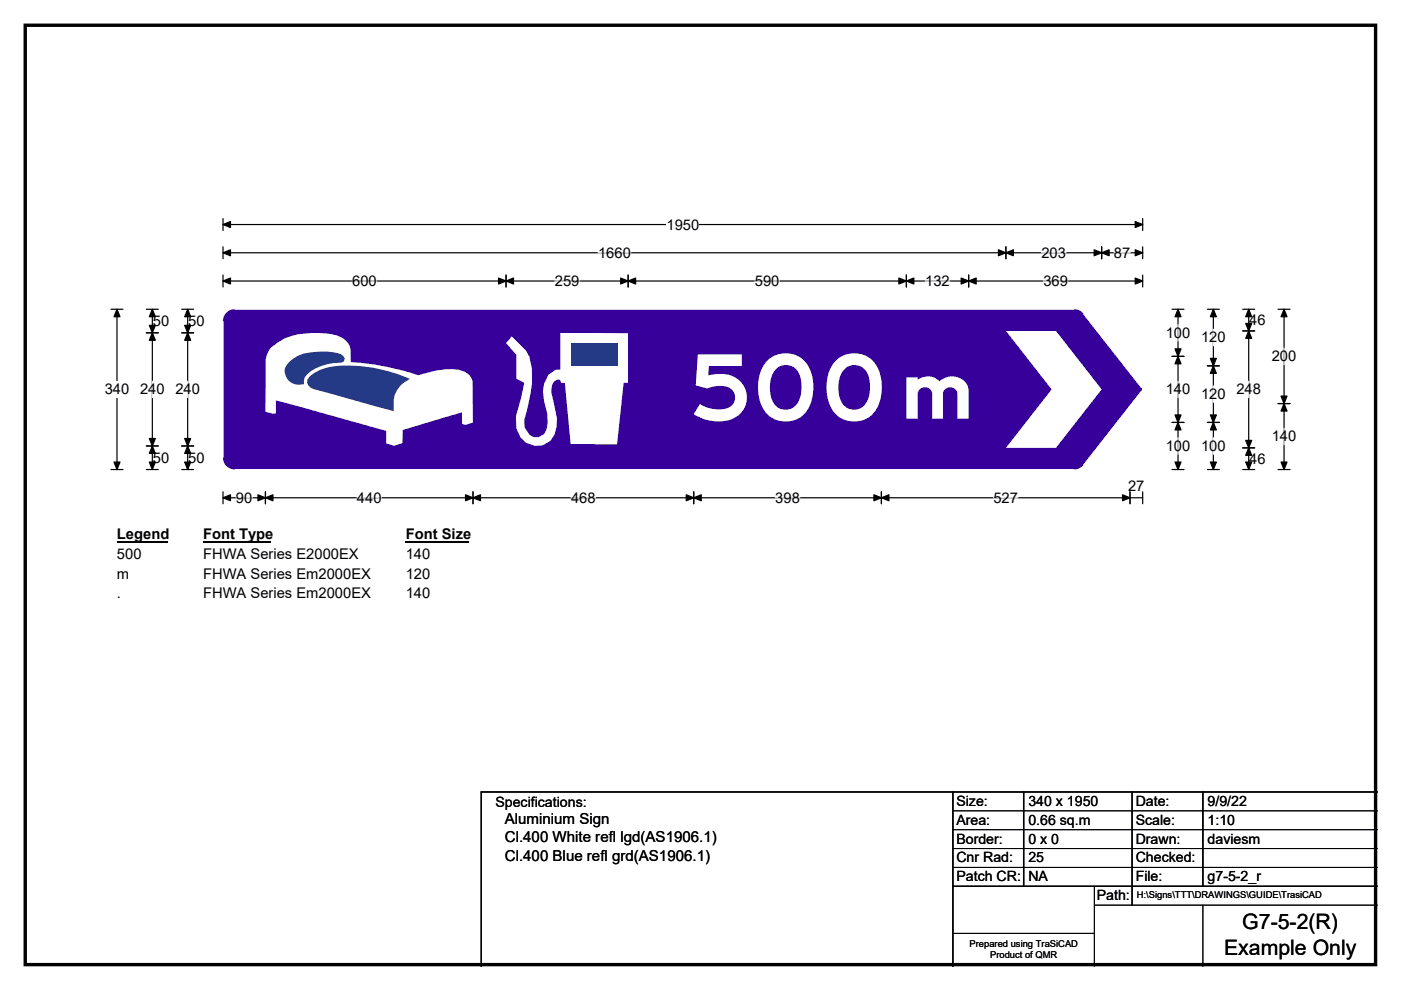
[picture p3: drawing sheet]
<svg xmlns="http://www.w3.org/2000/svg" width="297mm" height="210mm" viewBox="0 0 297 210" stroke-linecap="round" stroke-linejoin="round" font-family="sans-serif">
<path d="M5.4 5.4h286.3v199.2h-286.3z" fill="none" stroke="#000" stroke-width=".72"/>
<path d="M47.3 47.6h195M47.3 46.4v2.5M242.3 46.4v2.5" fill="none" stroke="#000" stroke-width=".25"/>
<path d="M47.3 47.6l1.6-.6v1.3zM240.7 47l1.6 .6-1.6 .7z" fill="#000" stroke="#000" stroke-width=".25"/>
<path d="M141.3 45.9h6.9v3.5h-6.9z" fill="#fff"/>
<g fill="none" stroke="#000" stroke-width=".25">
<path d="M47.3 53.6h195M47.3 52.3v2.6M47.3 58.3v2.6M47.3 59.6h195M107.3 58.3v2.6M133.2 58.3v2.6M192.2 58.3v2.6M205.4 58.3v2.6M213.3 52.3v2.6M233.6 52.3v2.6M242.3 52.3v2.6M242.3 58.3v2.6"/>
<path d="M23.5 65.6h2.6M24.8 65.6v34M23.5 99.6h2.6M47.3 104.3v2.5M47.3 105.6h195M56.3 104.3v2.5M100.3 104.3v2.5M147.1 104.3v2.5M186.9 104.3v2.5M239.6 104.3v2.5M242.3 104.3v2.5"/>
</g>
<g fill="#000" stroke="#000" stroke-width=".25">
<path d="M47.3 53.6l1.6-.6v1.3zM47.3 59.6l1.6-.6v1.2zM107.3 59.6l1.6-.6v1.2zM105.7 59l1.6 .6-1.6 .6zM131.6 59l1.6 .6-1.6 .6zM133.2 59.6l1.6-.6v1.2zM190.6 59l1.6 .6-1.6 .6zM192.2 59.6l1.6-.6v1.2zM203.8 59l1.6 .6-1.6 .6zM205.4 59.6l1.6-.6v1.2zM213.3 53.6l1.6-.6v1.3zM211.7 53l1.6 .6-1.6 .7z"/>
<path d="M232 53l1.6 .6-1.6 .7zM233.6 53.6l1.6-.6v1.3zM240.7 53l1.6 .6-1.6 .7zM240.7 59l1.6 .6-1.6 .6zM24.8 65.6l.6 1.6h-1.2zM24.2 98h1.2l-.6 1.6zM47.3 105.6l1.6-.7v1.3zM56.3 105.6l1.6-.7v1.3zM54.7 104.9l1.6 .7-1.6 .6zM98.7 104.9l1.6 .7-1.6 .6zM100.3 105.6l1.6-.7v1.3zM145.5 104.9l1.6 .7-1.6 .6z"/>
<path d="M147.1 105.6l1.6-.7v1.3zM185.3 104.9l1.6 .7-1.6 .6zM186.9 105.6l1.6-.7v1.3zM238 104.9l1.6 .7-1.6 .6z"/>
</g>
<g fill="none" stroke="#fff" stroke-width=".25">
<path d="M74.7 59.6h5.2M117.6 59.6h5.2M126.8 53.6h6.9M160.1 59.6h5.2M196.2 59.6h5.2M220.8 53.6h5.2M221.2 59.6h5.2M236.2 53.6h3.4M50 105.6h3.5M75.7 105.6h5.2M121.1 105.6h5.2M164.4 105.6h5.2"/>
<path d="M210.6 105.6h5.2"/>
</g>
<path d="M22.2 80.9h5.2v3.4h-5.2z" fill="#fff"/>
<g fill="none" stroke="#000" stroke-width=".25">
<path d="M31 70.6h2.6M31 65.6h2.6M32.3 65.6v34M38.5 70.6h2.6M38.5 65.6h2.6M39.8 65.6v34M248.5 65.6h2.5M248.5 75.6h2.5M249.8 65.6v34M256 65.6h2.5M256 77.6h2.5M257.3 65.6v34"/>
<path d="M263.5 65.6h2.5M263.5 70.2h2.5M264.7 65.6v34M271 65.6h2.5M272.2 65.6v34M31 94.6h2.6M31 99.6h2.6M38.5 94.6h2.6M38.5 99.6h2.6M248.5 99.6h2.5M248.5 89.6h2.5M256 99.6h2.5"/>
<path d="M256 89.6h2.5M263.5 99.6h2.5M263.5 95h2.5M271 99.6h2.5M271 85.6h2.5"/>
</g>
<g fill="#000" stroke="#000" stroke-width=".25">
<path d="M32.3 70.6l.6 1.6h-1.2zM32.3 65.6l.6 1.6h-1.2zM31.7 69h1.2l-.6 1.6zM39.8 70.6l.6 1.6h-1.2zM39.8 65.6l.6 1.6h-1.2zM39.2 69h1.2l-.6 1.6zM249.8 75.6l.6 1.6h-1.3zM249.8 65.6l.6 1.6h-1.3zM249.1 74h1.3l-.6 1.6zM257.3 77.6l.6 1.6h-1.3zM257.3 65.6l.6 1.6h-1.3zM256.6 76h1.3l-.6 1.6z"/>
<path d="M264.7 70.2l.7 1.6h-1.3zM264.7 65.6l.7 1.6h-1.3zM264.1 68.6h1.3l-.7 1.6zM272.2 65.6l.7 1.6h-1.3zM31.7 93h1.2l-.6 1.6zM32.3 94.6l.6 1.6h-1.2zM31.7 98h1.2l-.6 1.6zM39.2 93h1.2l-.6 1.6zM39.8 94.6l.6 1.6h-1.2zM39.2 98h1.2l-.6 1.6zM249.1 88h1.3l-.6 1.6zM249.8 89.6l.6 1.6h-1.3z"/>
<path d="M249.1 98h1.3l-.6 1.6zM256.6 88h1.3l-.6 1.6zM257.3 89.6l.6 1.6h-1.3zM256.6 98h1.3l-.6 1.6zM264.1 93.4h1.3l-.7 1.6zM264.7 95l.7 1.6h-1.3zM264.1 98h1.3l-.7 1.6zM272.2 85.6l.7 1.6h-1.3zM271.6 98h1.3l-.7 1.6zM271.6 84h1.3l-.7 1.6z"/>
</g>
<path d="M249.8 68.8v3.5M257.3 69.8v3.5M272.2 73.9v3.4M32.3 80.9v3.4M39.8 80.9v3.4M249.8 80.9v3.4M249.8 92.8v3.6M257.3 81.9v3.4M257.3 92.8v3.6M264.7 80.9v3.4M272.2 90.8v3.5" fill="none" stroke="#fff" stroke-width=".25"/>
<path d="M24.8 111.6h10.8v3.5h-10.8z" fill="#fff"/>
<path d="M24.8 114.9h10.8" fill="none" stroke="#000" stroke-width=".32"/>
<path d="M43 111.6h14.5v3.5h-14.5z" fill="#fff"/>
<path d="M43 114.9h14.5" fill="none" stroke="#000" stroke-width=".32"/>
<path d="M86 111.6h13.5v3.5h-13.5z" fill="#fff"/>
<path d="M86 114.9h13.5" fill="none" stroke="#000" stroke-width=".32"/>
<g fill="#fff">
<path d="M24.8 115.8h5.2v3.5h-5.2z"/>
<path d="M43 115.8h32.9v3.5h-32.9z"/>
<path d="M86 115.8h5.2v3.5h-5.2z"/>
<path d="M24.8 120h2.6v3.4h-2.6z"/>
<path d="M43 120h35.5v3.4h-35.5z"/>
<path d="M86 120h5.2v3.4h-5.2z"/>
<path d="M24.8 124.1h.9v3.5h-.9z"/>
<path d="M43 124.1h35.5v3.5h-35.5z"/>
<path d="M86 124.1h5.2v3.5h-5.2z"/>
</g>
<g fill="#37009b">
<path d="M47.3 68.1l2.5-2.5h178l1.9 .9 12.3 15.8v.6l-12.3 15.7-1.9 1h-178l-2.5-2.5z" fill-rule="evenodd"/>
<circle cx="49.8" cy="68.1" r="2.5"/>
<circle cx="49.8" cy="97.1" r="2.5"/>
<circle cx="227.7" cy="97.1" r="2.5"/>
<circle cx="241.6" cy="82.6" r=".5"/>
<circle cx="227.7" cy="68.1" r="2.5"/>
</g>
<g fill="#fff">
<path d="M49.8 65.6h178z"/>
<path d="M47.3 68.1v29z"/>
<path d="M49.8 99.6h178z"/>
<path d="M242.1 82.9l-12.4 15.8z"/>
<path d="M229.7 66.5l12.4 15.8z"/>
<path d="M213.3 70.2h10.6l9.7 12.4-9.7 12.4h-10.6l9.7-12.4z" fill-rule="evenodd"/>
<path d="M57.4 73.8a11.3 11.3 0 0 1 7.6-3.1 14.9 14.9 0 0 1 7.5 .9 3.5 3.5 0 0 1 1.8 2.5l.1 2.7a54.8 54.8 0 0 1 14.2 2.8l3.2-.8a10.9 10.9 0 0 1 6.9 .2l.7 .5 .5 .6 .3 .8 .1 8.7-1.6 .5-.7-.2v-2.4l-4.6 1.3-8 2.4-.1 2.8-1.8 .6-1.6-.5v-2.7l-18.8-5.3-4.6-1.2v2.8l-.4 .1-1.8-.5v-11.1a5.2 5.2 0 0 1 1.1-2.4z" fill-rule="evenodd"/>
</g>
<g fill="#253a86">
<path d="M61.3 76.8a7.9 7.9 0 0 1 5.6-2.2 12.5 12.5 0 0 1 5.4 .5l.5 .4 .3 .5-.2 .7-.6 .2a10.8 10.8 0 0 0-7.3 2.6l-.4 .6-.2 .7 .1 .7a3.1 3.1 0 0 1-4.1-3.4z" fill-rule="evenodd"/>
<path d="M65.5 80a10.9 10.9 0 0 1 8.2-2.5l1 .1a32 32 0 0 1 12.2 2.7 6 6 0 0 0-3.4 6.9l-17.1-4.7a1.55 1.55 0 0 1-.9-2.5z" fill-rule="evenodd"/>
</g>
<path d="M108.5 71.3l3 3 .7 1.4 .6 2.5a30.8 30.8 0 0 1-1.7 10.9l.1 1.6 1 1.5 .9 .5h1.1l1.2-.6 .5-1.1 .2-1.4-.1-2-.6-2.5-.3-2.1 .3-1.6 .8-1.9 1.6-1.1h1v-7.8l14.4 .1v10.5h-1l-1.4 13.1-9.8-.1-1.2-13h-.8l-.3-.6a1.53 1.53 0 0 0-1.7 1.4l-.1 1.1 1.2 5.6-.1 1.9a4.2 4.2 0 0 1-3 3.9 4.2 4.2 0 0 1-4.6-1.7l-.9-2-.1-2.5 1.1-3.9 .6-3.2-1.6-.9v-5.1l-2.2-2.4z" fill-rule="evenodd" fill="#fff"/>
<path d="M121.1 72.8h9.8v4.8h-9.8z" fill="#253a86"/>
<path d="M202 168v37M217 168v20M240 168v24M255 168v20M292 168h-190v37M202 188h90" fill="none" stroke="#000" stroke-width=".3"/>
<path d="M202 172h90M202 176h90M202 180h90M202 184h90M202 198h30M232 192h60M232 188v17M255 192v13" fill="none" stroke="#000" stroke-width=".21"/>
<text font-size="19.4" fill="#fff" x="146.1" y="89.2">500</text>
<text font-size="16.7" fill="#fff" x="189.8" y="88.8">m</text>
<g font-size="4.5">
<text x="263.4" y="197.1">G7-5-2(R)</text>
<text x="259.5" y="202.5">Example Only</text>
</g>
<g font-size="3.2">
<text x="107" y="178.7">Cl.400 White refl lgd(AS1906.1)</text>
<text x="107" y="174.9">Aluminium Sign</text>
<text x="107" y="182.5">Cl.400 Blue refl grd(AS1906.1)</text>
</g>
<g font-size="3.1">
<text x="141.3" y="48.7">1950</text>
<text x="126.8" y="54.7">1660</text>
<text x="220.8" y="54.7">203</text>
<text x="236.2" y="54.7">87</text>
<text x="74.7" y="60.7">600</text>
<text x="117.6" y="60.7">259</text>
<text x="160.1" y="60.7">590</text>
<text x="196.2" y="60.7">132</text>
<text x="221.2" y="60.7">369</text>
<text x="32.4" y="69.1">50</text>
<text x="39.9" y="69.1">50</text>
<text x="247.2" y="71.6">100</text>
<text x="264.9" y="68.9">46</text>
<text x="254.7" y="72.6">120</text>
<text x="269.6" y="76.6">200</text>
<text x="22.2" y="83.7">340</text>
<text x="29.7" y="83.7">240</text>
<text x="37.2" y="83.7">240</text>
<text x="247.2" y="83.7">140</text>
<text x="262.1" y="83.7">248</text>
<text x="254.7" y="84.6">120</text>
<text x="247.2" y="95.6">100</text>
<text x="254.7" y="95.6">100</text>
<text x="269.6" y="93.6">140</text>
<text x="32.4" y="98.1">50</text>
<text x="39.9" y="98.1">50</text>
<text x="264.9" y="98.3">46</text>
<text x="50" y="106.6">90</text>
<text x="75.7" y="106.6">440</text>
<text x="121.1" y="106.6">468</text>
<text x="164.4" y="106.6">398</text>
<text x="210.6" y="106.6">527</text>
<text x="239.2" y="104.2">27</text>
<text x="24.8" y="114.4">Legend</text>
<text x="24.8" y="118.6">500</text>
<text x="43" y="114.4">Font Type</text>
<text x="43" y="118.6">FHWA Series E2000EX</text>
<text x="86" y="114.4">Font Size</text>
<text x="86" y="118.6">140</text>
<text x="24.8" y="122.7">m</text>
<text x="43" y="122.7">FHWA Series Em2000EX</text>
<text x="86" y="122.7">120</text>
<text x="24.8" y="126.9">.</text>
<text x="43" y="126.9">FHWA Series Em2000EX</text>
<text x="86" y="126.9">140</text>
</g>
<g font-size="3">
<text x="105" y="171.2">Specifications:</text>
<text x="202.8" y="170.9">Size:</text>
<text x="218" y="170.9">340 x 1950</text>
<text x="240.8" y="170.9">Date:</text>
<text x="256" y="170.9">9/9/22</text>
<text x="202.8" y="174.9">Area:</text>
<text x="202.8" y="178.9">Border:</text>
<text x="218" y="174.9">0.66 sq.m</text>
<text x="218" y="178.9">0 x 0</text>
<text x="240.8" y="174.9">Scale:</text>
<text x="240.8" y="178.9">Drawn:</text>
<text x="256" y="174.9">1:10</text>
<text x="256" y="178.9">daviesm</text>
<text x="202.8" y="182.9">Cnr Rad:</text>
<text x="218" y="182.9">25</text>
<text x="240.8" y="182.9">Checked:</text>
<text x="202.8" y="186.9">Patch CR:</text>
<text x="218" y="186.9">NA</text>
<text x="232.5" y="190.9">Path:</text>
<text x="240.8" y="186.9">File:</text>
<text x="256" y="186.9">g7-5-2_r</text>
</g>
<g font-size="2">
<text x="241" y="190.5">H:\Signs\TTT\DRAWINGS\GUIDE\TrasiCAD</text>
<text x="205.6" y="200.8">Prepared using TraSiCAD</text>
<text x="209.9" y="203.2">Product of QMR</text>
</g>
</svg>
